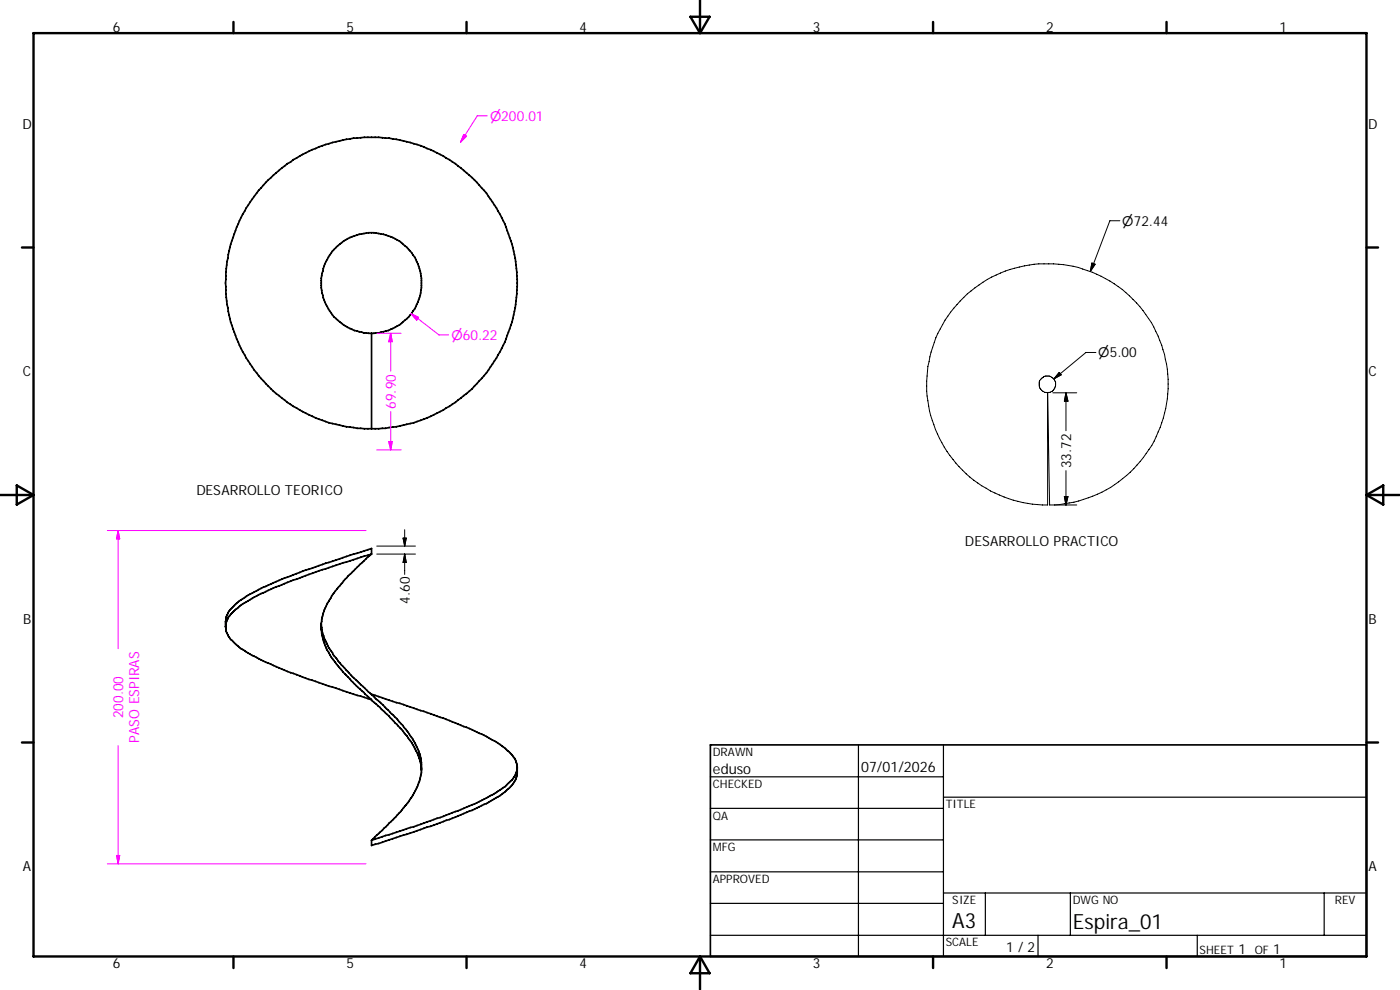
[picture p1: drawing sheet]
<svg xmlns="http://www.w3.org/2000/svg" width="297mm" height="210mm" viewBox="0 0 297 210" stroke-linecap="round" stroke-linejoin="round" font-family="sans-serif">
<g fill="none" stroke="#000" stroke-width=".36">
<path d="M78.8 70.7v20.2M78.8 117.5l-4.5 4.3a22.7 22.7 0 0 0-5.7 8.2 10.3 10.3 0 0 0 .8 7.9l.6 1a39.8 39.8 0 0 0 7.1 7.9l1.6 1.5a69.1 69.1 0 0 1 7.9 8.2 13.6 13.6 0 0 1 2.8 6.5M78.8 117.5v-1.2l-3.8 1.2a210.5 210.5 0 0 0-17.5 6.4l-4.4 2.1-2.6 1.7a5.5 5.5 0 0 0-2.2 2.4l-.4 1-.1 1.8M78.8 117.5l-5.3 1.7a177.4 177.4 0 0 0-15.5 5.5l-3.1 1.5-3.4 1.9-2.6 2.2a5.2 5.2 0 0 0-1.1 2.6M47.8 132.9a4.3 4.3 0 0 0 1.4 2.9 18.8 18.8 0 0 0 5.7 3.9l6.1 2.7 4.5 1.7 13.3 4.3M68.2 132.8l.1 1a17.3 17.3 0 0 0 2.7 5.4 88.8 88.8 0 0 0 10.3 10.3l.3 .4a27.5 27.5 0 0 1 7.2 9.4l.5 1.7a9.8 9.8 0 0 1-.1 3.6v.4a17.1 17.1 0 0 1-3.9 6.8l-3.4 3.5-3.1 2.9M78.8 147.2l9 3a100.9 100.9 0 0 1 17.5 7.2 15.8 15.8 0 0 1 4 3.6 6 6 0 0 1 .3 3.3 4.4 4.4 0 0 1-2 3.2 26.7 26.7 0 0 1-8 4.5l-4.3 1.8-3.9 1.5-12.6 4v-1.1M150.7 158h139.2v44.9h-139.2zM109.7 163l-.3 1.2a9.6 9.6 0 0 1-3.7 3.6l-.4 .3a46.7 46.7 0 0 1-9.4 4.3l-8.1 2.9-9 2.9"/>
<circle cx="78.8" cy="60" r="30.9"/>
<circle cx="78.8" cy="60.1" r="10.7"/>
</g>
<g fill="none" stroke="#000" stroke-width=".51">
<path d="M148.5 0v7M7.1 7h282.8v195.9h-282.8zM49.5 4.7v2.3M99 4.7v2.3M146.5 3.6h4l-2 3.4zM198 4.7v2.3M247.5 4.7v2.3M4.7 52.5h2.4M289.9 52.5h2.5M0 105h7.1M3.6 103l3.5 2-3.5 2zM289.9 105l3.6-2v4z"/>
<path d="M289.9 105h7M4.7 157.5h2.4M289.9 157.5h2.5M49.5 202.9v2.4M99 202.9v2.4M148.5 202.9l2 3.5h-4zM148.5 202.9v7M198 202.9v2.4M247.5 202.9v2.4"/>
</g>
<g fill="none" stroke="#000" stroke-width=".25">
<path d="M182.1 158v44.9M200.2 158v44.9M150.7 164.8h49.5M150.7 171.4h49.5M150.7 178.1h49.5M200.2 169.1h89.7M150.7 184.9h49.5M150.7 191.6h49.5M150.7 198.4h139.2M200.2 189.4h89.7M209 189.4v9M220.2 198.4v4.5"/>
<path d="M227.1 189.4v9M254 198.4v4.5M280.9 189.4v9"/>
</g>
<g fill="none" stroke="#000" stroke-width=".21">
<path d="M231.6 55.8l.7 .2-1 1.6zM237.6 46.8h-2.1l-4.2 10.8M203.7 63.8a25.6 25.6 0 0 1 41.9 7.4 25.6 25.6 0 0 1-22.9 35.9l-.5-23.8v23.8a25.6 25.6 0 0 1-23.5-15.5 25.6 25.6 0 0 1 5-27.8zM224.7 79l.4 .5-1.5 .8zM232.5 74.8h-2.1l-6.8 5.5M223.4 83.3h5M226.1 83.3v8.1M226.1 83.3l.5 1.8h-.8zM226.1 99.8v7.3M79.9 117.5h8.2M79.9 115.8h8.2M85.5 114.1h.7l-.3 1.7z"/>
<path d="M85.9 117.5v4.3M85.9 112.4v3.4M85.9 117.5l.3 1.8h-.7zM223.8 107.1h4.6M225.8 105.3h.8l-.5 1.8z"/>
<circle cx="222.2" cy="81.5" r="1.8"/>
</g>
<g fill="none" stroke="#f0f" stroke-width=".21">
<path d="M98.4 28.5l.6 .4-1.3 1.2zM103.4 24.6h-2.1l-3.6 5.5M79.9 70.7h5.2M82.9 70.7l.3 1.8h-.7zM82.9 70.7v8M87.2 66.5l1.6 .8-.4 .6zM87.2 66.5l5.9 4.5h2.1M79.9 95.4h5.2M82.5 93.6h.7l-.3 1.8zM82.9 87.3v8.1M22.8 112.5h54.8M25.1 112.5l.3 1.8h-.7z"/>
<path d="M25.1 112.5v25.1M25.1 158.2v25M22.8 183.2h54.8M24.7 181.4h.7l-.3 1.8z"/>
</g>
<g fill="#f0f" stroke="#f0f" stroke-width=".21">
<path d="M87.2 66.5l1.6 .8-.4 .6z" fill-rule="evenodd"/>
<path d="M98.4 28.5l.6 .4-1.3 1.2z" fill-rule="evenodd"/>
<path d="M25.1 112.5l.3 1.8h-.7z" fill-rule="evenodd"/>
<path d="M24.7 181.4h.7l-.3 1.8z" fill-rule="evenodd"/>
<path d="M82.9 70.7l.3 1.8h-.7z" fill-rule="evenodd"/>
<path d="M82.5 93.6h.7l-.3 1.8z" fill-rule="evenodd"/>
</g>
<g fill="#000" stroke="#000" stroke-width=".21">
<path d="M231.6 55.8l.7 .2-1 1.6z" fill-rule="evenodd"/>
<path d="M224.7 79l.4 .5-1.5 .8z" fill-rule="evenodd"/>
<path d="M226.1 83.3l.5 1.8h-.8z" fill-rule="evenodd"/>
<path d="M85.5 114.1h.7l-.3 1.7z" fill-rule="evenodd"/>
<path d="M85.9 117.5l.3 1.8h-.7z" fill-rule="evenodd"/>
<path d="M225.8 105.3h.8l-.5 1.8z" fill-rule="evenodd"/>
</g>
<g font-size="4.4">
<text x="202" y="196.8">A3</text>
<text x="227.6" y="196.9">Espira_01</text>
</g>
<g font-size="3.1">
<text x="151.2" y="164.1">eduso</text>
<text x="182.7" y="163.7">07/01/2026</text>
</g>
<g font-size="2.9">
<text x="24" y="6.8">6</text>
<text x="73.5" y="6.8">5</text>
<text x="122.9" y="6.8">4</text>
<text x="172.5" y="6.8">3</text>
<text x="221.9" y="6.8">2</text>
<text x="271.4" y="6.8">1</text>
<text x="4.7" y="27.3">D</text>
<text x="290.2" y="27.3">D</text>
<text x="4.8" y="79.8">C</text>
<text x="290.3" y="79.8">C</text>
<text x="227.2" y="99.3" transform="rotate(-90 227.2 99.3)">33.72</text>
<text x="41.7" y="105">DESARROLLO TEORICO</text>
<text x="204.7" y="115.8">DESARROLLO PRACTICO</text>
<text x="87" y="128.1" transform="rotate(-90 87 128.1)">4.60</text>
<text x="4.9" y="132.2">B</text>
<text x="290.3" y="132.2">B</text>
<text x="4.8" y="184.7">A</text>
<text x="290.3" y="184.7">A</text>
<text x="213.4" y="201.8">1 / 2</text>
<text x="262.7" y="202.3">1</text>
<text x="270.1" y="202.3">1</text>
<text x="24" y="205.3">6</text>
<text x="73.5" y="205.3">5</text>
<text x="122.9" y="205.3">4</text>
<text x="172.5" y="205.3">3</text>
<text x="221.9" y="205.3">2</text>
<text x="271.4" y="205.3">1</text>
</g>
<g font-size="2.9" fill="#f0f">
<text x="84" y="86.7" transform="rotate(-90 84 86.7)">69.90</text>
<text x="26.2" y="152.3" transform="rotate(-90 26.2 152.3)">200.00</text>
<text x="29.5" y="157.6" transform="rotate(-90 29.5 157.6)">PASO ESPIRAS</text>
</g>
<g font-size="2.8" fill="#f0f">
<text x="104" y="25.6">⌀200.01</text>
<text x="95.8" y="72.1">⌀60.22</text>
</g>
<g font-size="2.8">
<text x="238.1" y="47.8">⌀72.44</text>
<text x="233" y="75.8">⌀5.00</text>
</g>
<g font-size="2.5">
<text x="151.2" y="160.3">DRAWN</text>
<text x="151.2" y="167">CHECKED</text>
<text x="151.2" y="173.8">QA</text>
<text x="200.7" y="171.4">TITLE</text>
<text x="151.2" y="180.5">MFG</text>
<text x="151.2" y="187.3">APPROVED</text>
<text x="202" y="191.8">SIZE</text>
<text x="227.6" y="191.8">DWG NO</text>
<text x="283.2" y="191.7">REV</text>
<text x="200.7" y="200.7">SCALE</text>
<text x="254.5" y="202.3">SHEET</text>
<text x="266.2" y="202.3">OF</text>
</g>
</svg>
